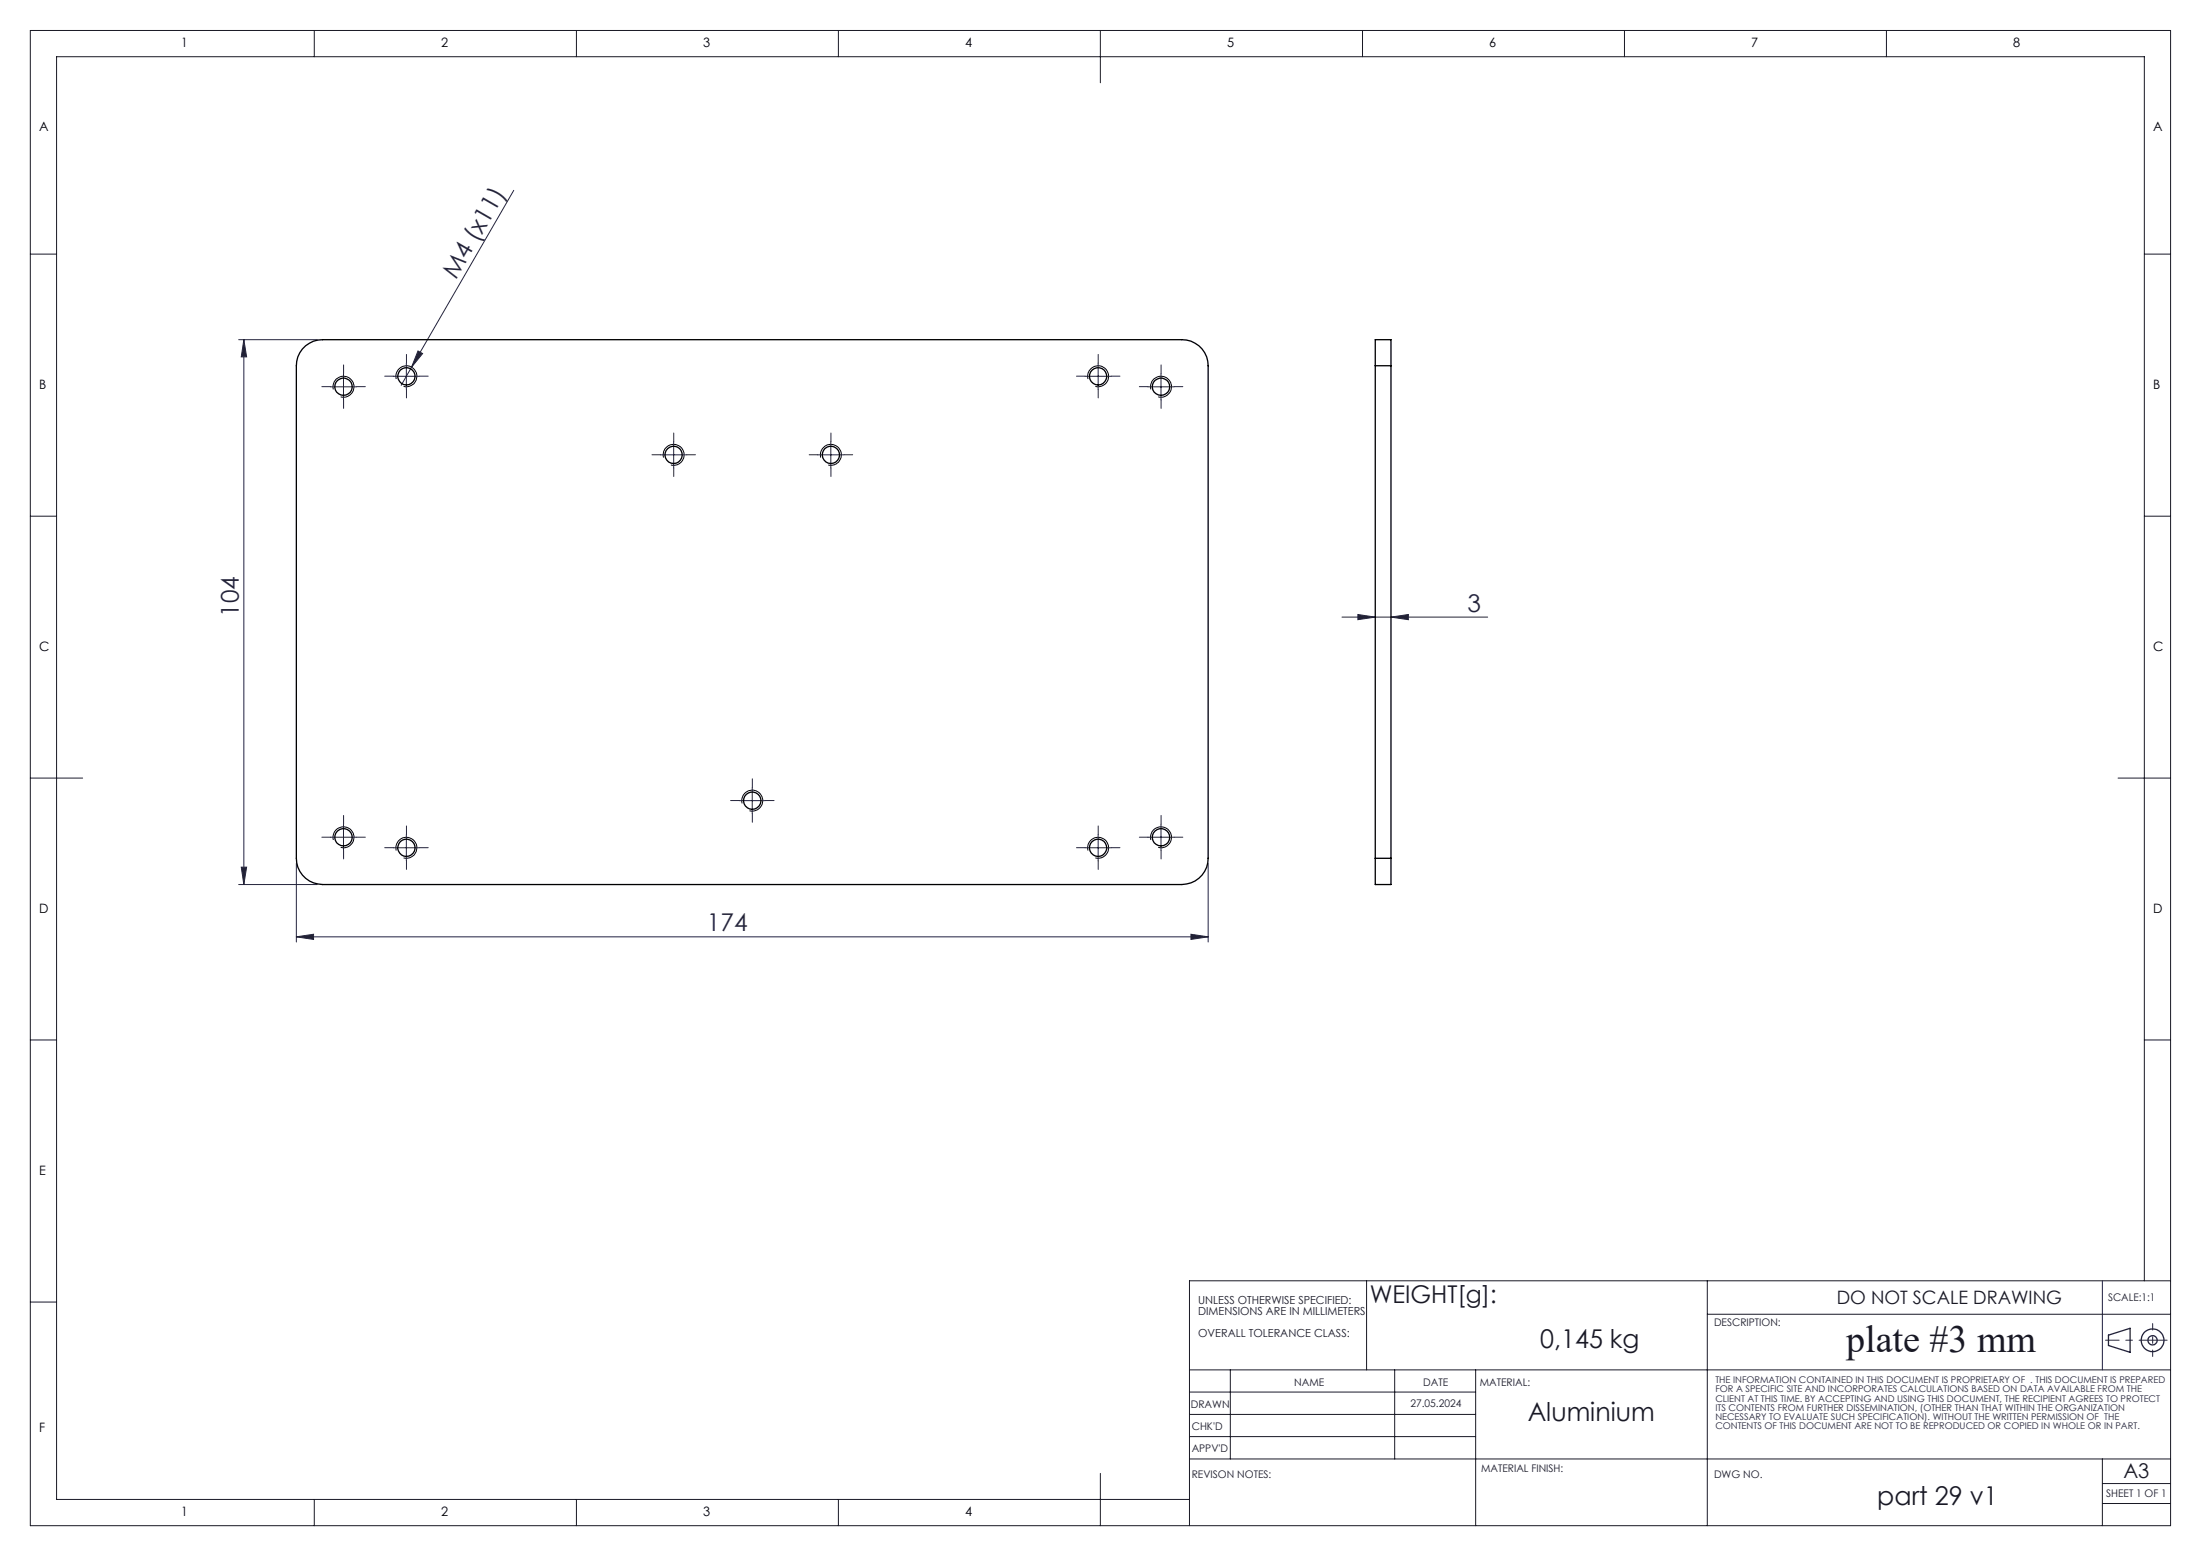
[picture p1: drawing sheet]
<svg xmlns="http://www.w3.org/2000/svg" width="420mm" height="297mm" viewBox="0 0 420 297" stroke-linecap="round" stroke-linejoin="round" font-family="sans-serif">
<g fill="none" stroke="#212142" stroke-width=".25">
<path d="M402.3 254.8l4.2-1.3v4.6l-4.2-1.3z"/>
<circle cx="410.7" cy="255.8" r=".88"/>
<circle cx="410.7" cy="255.8" r="2.16"/>
</g>
<g fill="none" stroke="#212142" stroke-width=".19">
<path d="M98 36.3l-19.5 33.8M45.5 64.8h15M46.5 64.8l.6 3.3h-1.1zM46.5 64.8v104M63 73.8h5.1M65.5 71.3v5M75 71.8h5M77.5 69.3v5M78.5 70.1l-1.9 3.5M79.8 67l.8 .5-2.1 2.6zM207 71.8h5.1M209.6 69.3v5"/>
<path d="M219 73.8h5M221.5 71.3v5M126 86.8h5.1M128.6 84.3v5M156 86.8h5M158.5 84.3v5M256.1 117.8h27.8M259.1 117.3l3.3 .5-3.3 .5zM265.4 117.8l3.3-.5v1zM63 159.8h5.1M65.5 157.3v5M77.5 159.3v5"/>
<path d="M141 152.8h5M143.5 150.3v5M209.6 159.3v5M219 159.8h5M221.5 157.3v5M45.5 168.8h15M46 165.5h1.1l-.6 3.3zM56.6 178.8l3.2-.5v1zM56.6 164.8v15M56.6 178.8h173.9M75 161.8h5M207 161.8h5.1"/>
<path d="M227.3 178.3l3.2 .5-3.2 .5zM230.5 164.8v15M401.2 244.5v17"/>
</g>
<path d="M63.6 74.3a1.99 1.99 0 0 1 1.8-2.5 1.99 1.99 0 0 1 2.1 2.2 1.99 1.99 0 0 1-2.5 1.7M75.6 72.4a2 2 0 0 1 1.8-2.6 2 2 0 0 1 2.1 2.2 2 2 0 0 1-2.5 1.8M207.6 72.4a2 2 0 0 1 1.8-2.6 2 2 0 0 1 2.1 2.2 2 2 0 0 1-2.5 1.8M219.6 74.3a1.99 1.99 0 0 1 1.8-2.5 1.99 1.99 0 0 1 2.1 2.2 1.99 1.99 0 0 1-2.5 1.7M126.6 87.3a2 2 0 0 1 1.8-2.5 2 2 0 0 1 2.1 2.2 2 2 0 0 1-2.5 1.8M156.6 87.3a2 2 0 0 1 1.7-2.5 2 2 0 0 1 2.2 2.2 2 2 0 0 1-2.5 1.8M141.6 153.3a2 2 0 0 1 1.8-2.5 2 2 0 0 1 2.1 2.2 2 2 0 0 1-2.5 1.8M63.6 160.3a2 2 0 0 1 1.8-2.5 2 2 0 0 1 2.1 2.2 2 2 0 0 1-2.5 1.7M75.6 162.3a2 2 0 0 1 1.8-2.5 2 2 0 0 1 2.1 2.2 2 2 0 0 1-2.5 1.8M207.6 162.3a2 2 0 0 1 1.8-2.5 2 2 0 0 1 2.1 2.2 2 2 0 0 1-2.5 1.8M219.6 160.3a2 2 0 0 1 1.8-2.5 2 2 0 0 1 2.1 2.2 2 2 0 0 1-2.5 1.7" fill="none" stroke="#000" stroke-width=".19"/>
<g fill="none" stroke="#191924" stroke-width=".19">
<path d="M5.8 5.8h408.4v285.4h-408.4zM60 5.8v5M110 5.8v5M160 5.8v5M210 5.8v10M260 5.8v5M310 5.8v5M360 5.8v5M5.8 48.5h5M409.2 48.5h5M5.8 98.5h5M409.2 98.5h5"/>
<path d="M5.8 148.5h10M404.2 148.5h10M5.8 198.5h5M409.2 198.5h5M5.8 248.5h5M260.8 244.5v17M325.8 244.5v46.7M325.8 250.9h88.4M409.2 244.5v-233.7h-398.4v275.4h216.2M414.2 244.5h-187.2v46.7M227 265.7h54.6M227 261.5h187.2"/>
<path d="M227 270h54.6M227 278.5h187.2M227 274.2h54.6M234.8 261.5v17M266.1 261.5v17M281.6 261.5v29.7M401.2 278.5v12.7M60 286.2v5M110 286.2v5M160 286.2v5M210 281.2v10M401.2 283.2h13"/>
<path d="M401.2 287h13"/>
</g>
<path d="M410.8 252.6v6.3" fill="none" stroke="#212142" stroke-width=".19" stroke-dasharray="15.2 1.3 1.3 1.3" stroke-dashoffset="14"/>
<path d="M410.8 255.8h-9" fill="none" stroke="#212142" stroke-width=".19" stroke-dasharray="15.2 1.3 1.3 1.3" stroke-dashoffset="12.6"/>
<g fill="none" stroke="#212142" stroke-width=".19" stroke-dasharray="15.2 1.3 1.3 1.3">
<path d="M63.1 73.8h-1.7M65.6 71.3v-1.6M65.6 76.3v1.7M68.1 73.8h1.6M75.1 71.8h-1.7M77.6 69.3v-1.6M77.6 74.3v1.7M80.1 71.8h1.6M207.1 71.8h-1.7M209.6 69.3v-1.6M209.6 74.3v1.7M212.1 71.8h1.6"/>
<path d="M219.1 73.8h-1.7M221.6 71.3v-1.6M221.6 76.3v1.7M224.1 73.8h1.6M126.1 86.8h-1.7M128.6 84.3v-1.6M128.6 89.3v1.7M131.1 86.8h1.6M156.1 86.8h-1.7M158.6 84.3v-1.6M158.6 89.3v1.7M161.1 86.8h1.6"/>
<path d="M63.1 159.8h-1.7M65.6 157.3v-1.6M68.1 159.8h1.6M77.6 159.3v-1.6M141.1 152.8h-1.7M143.6 150.3v-1.6M143.6 155.3v1.7M146.1 152.8h1.6M209.6 159.3v-1.6M219.1 159.8h-1.7M221.6 157.3v-1.6M224.1 159.8h1.6"/>
<path d="M65.6 162.3v1.7M75.1 161.8h-1.7M77.6 164.3v1.7M80.1 161.8h1.6M207.1 161.8h-1.7M209.6 164.3v1.7M212.1 161.8h1.6M221.6 162.3v1.7M410.8 255.8h2.7"/>
</g>
<g fill="#212142">
<path d="M79.8 67l.8 .5-2.1 2.6z"/>
<path d="M56.6 178.8l3.2-.5v1zM227.3 178.3l3.2 .5-3.2 .5zM259.1 117.3l3.3 .5-3.3 .5zM265.4 117.8l3.3-.5v1z"/>
<path d="M46.5 64.8l.6 3.3h-1.1zM46 165.5h1.1l-.6 3.3z"/>
</g>
<g fill="none" stroke="#000" stroke-width=".25">
<path d="M57.7 66.6a5.2 5.2 0 0 1 3.9-1.8h163.9a5 5 0 0 1 5 5v94a5 5 0 0 1-5 5h-163.9a5 5 0 0 1-5-5v-94a4.8 4.8 0 0 1 1.1-3.2zM262.4 69.8v-5h3v5M262.4 69.8h3M262.4 69.8v94M265.4 69.8v94M262.4 163.8v5h3v-5M262.4 163.8h3"/>
<circle cx="65.5" cy="73.8" r="1.66"/>
<circle cx="77.6" cy="71.8" r="1.65"/>
<circle cx="209.5" cy="71.8" r="1.65"/>
<circle cx="221.5" cy="73.8" r="1.66"/>
<circle cx="128.5" cy="86.8" r="1.65"/>
<circle cx="158.6" cy="86.8" r="1.65"/>
<circle cx="65.5" cy="159.8" r="1.66"/>
<circle cx="143.5" cy="152.8" r="1.66"/>
<circle cx="221.5" cy="159.8" r="1.66"/>
<circle cx="77.6" cy="161.8" r="1.65"/>
<circle cx="209.5" cy="161.8" r="1.65"/>
</g>
<text font-size="7.3" fill="#191924" x="352.3" y="258.1">plate #3 mm</text>
<g font-size="4.9" fill="#191924">
<text x="293.9" y="257.3">0,145 kg</text>
<text x="291.5" y="271.2">Aluminium</text>
<text x="358.2" y="287.3">part 29 v1</text>
</g>
<g font-size="4.7" fill="#212142">
<text x="87" y="53.4" transform="rotate(-60 87 53.4)">M4 (x11)</text>
<text x="45.5" y="117.7" transform="rotate(-90 45.5 117.7)">104</text>
<text x="280" y="116.8">3</text>
<text x="134.9" y="177.8">174</text>
</g>
<text font-size="4.7" fill="#191924" x="261.4" y="248.7">WEIGHT[g]:</text>
<text font-size="3.9" fill="#191924" x="405.2" y="282.1">A3</text>
<text font-size="3.5" fill="#191924" x="350.5" y="248.9">DO NOT SCALE DRAWING</text>
<g font-size="2.5">
<text x="34.6" y="9">1</text>
<text x="84.2" y="9">2</text>
<text x="134.2" y="9">3</text>
<text x="184.2" y="9">4</text>
<text x="234.2" y="9">5</text>
<text x="284.2" y="9">6</text>
<text x="334.2" y="9">7</text>
<text x="384.2" y="9">8</text>
<text x="7.5" y="25">A</text>
<text x="410.9" y="25">A</text>
<text x="7.5" y="74.2">B</text>
<text x="410.9" y="74.2">B</text>
<text x="7.5" y="124.2">C</text>
<text x="410.9" y="124.2">C</text>
<text x="7.5" y="174.2">D</text>
<text x="410.9" y="174.2">D</text>
<text x="7.5" y="224.2">E</text>
<text x="7.5" y="273.4">F</text>
<text x="34.6" y="289.4">1</text>
<text x="84.2" y="289.4">2</text>
<text x="134.2" y="289.4">3</text>
<text x="184.2" y="289.4">4</text>
</g>
<g font-size="2.1" fill="#191924">
<text x="228.6" y="248.8">UNLESS OTHERWISE SPECIFIED:</text>
<text x="228.6" y="251">DIMENSIONS ARE IN MILLIMETERS</text>
<text x="228.6" y="255.2">OVERALL TOLERANCE CLASS:</text>
</g>
<g font-size="2" fill="#191924">
<text x="402.3" y="248.3">SCALE:1:1</text>
<text x="327.1" y="253">DESCRIPTION:</text>
<text x="227.2" y="268.8">DRAWN</text>
<text x="247" y="264.6">NAME</text>
<text x="269.1" y="268.6">27.05.2024</text>
<text x="271.6" y="264.6">DATE</text>
<text x="282.4" y="264.6">MATERIAL:</text>
<text x="227.4" y="273">CHK'D</text>
<text x="227.4" y="277.1">APPV'D</text>
<text x="282.6" y="281">MATERIAL FINISH:</text>
<text x="227.4" y="282.1">REVISON NOTES:</text>
<text x="327.1" y="282.1">DWG NO.</text>
<text x="401.9" y="285.8">SHEET 1 OF 1</text>
</g>
<g font-size="1.8" fill="#212142">
<text x="327.3" y="264">THE INFORMATION CONTAINED IN THIS DOCUMENT IS PROPRIETARY OF . THIS DOCUMENT IS PREPARED</text>
<text x="327.3" y="265.8">FOR A SPECIFIC SITE AND INCORPORATES CALCULATIONS BASED ON DATA AVAILABLE FROM THE</text>
<text x="327.3" y="267.5">CLIENT AT THIS TIME. BY ACCEPTING AND USING THIS DOCUMENT, THE RECIPIENT AGREES TO PROTECT</text>
<text x="327.3" y="269.3">ITS CONTENTS FROM FURTHER DISSEMINATION, (OTHER THAN THAT WITHIN THE ORGANIZATION</text>
<text x="327.3" y="271">NECESSARY TO EVALUATE SUCH SPECIFICATION). WITHOUT THE WRITTEN PERMISSION OF THE</text>
<text x="327.3" y="272.8">CONTENTS OF THIS DOCUMENT ARE NOT TO BE REPRODUCED OR COPIED IN WHOLE OR IN PART.</text>
</g>
</svg>
